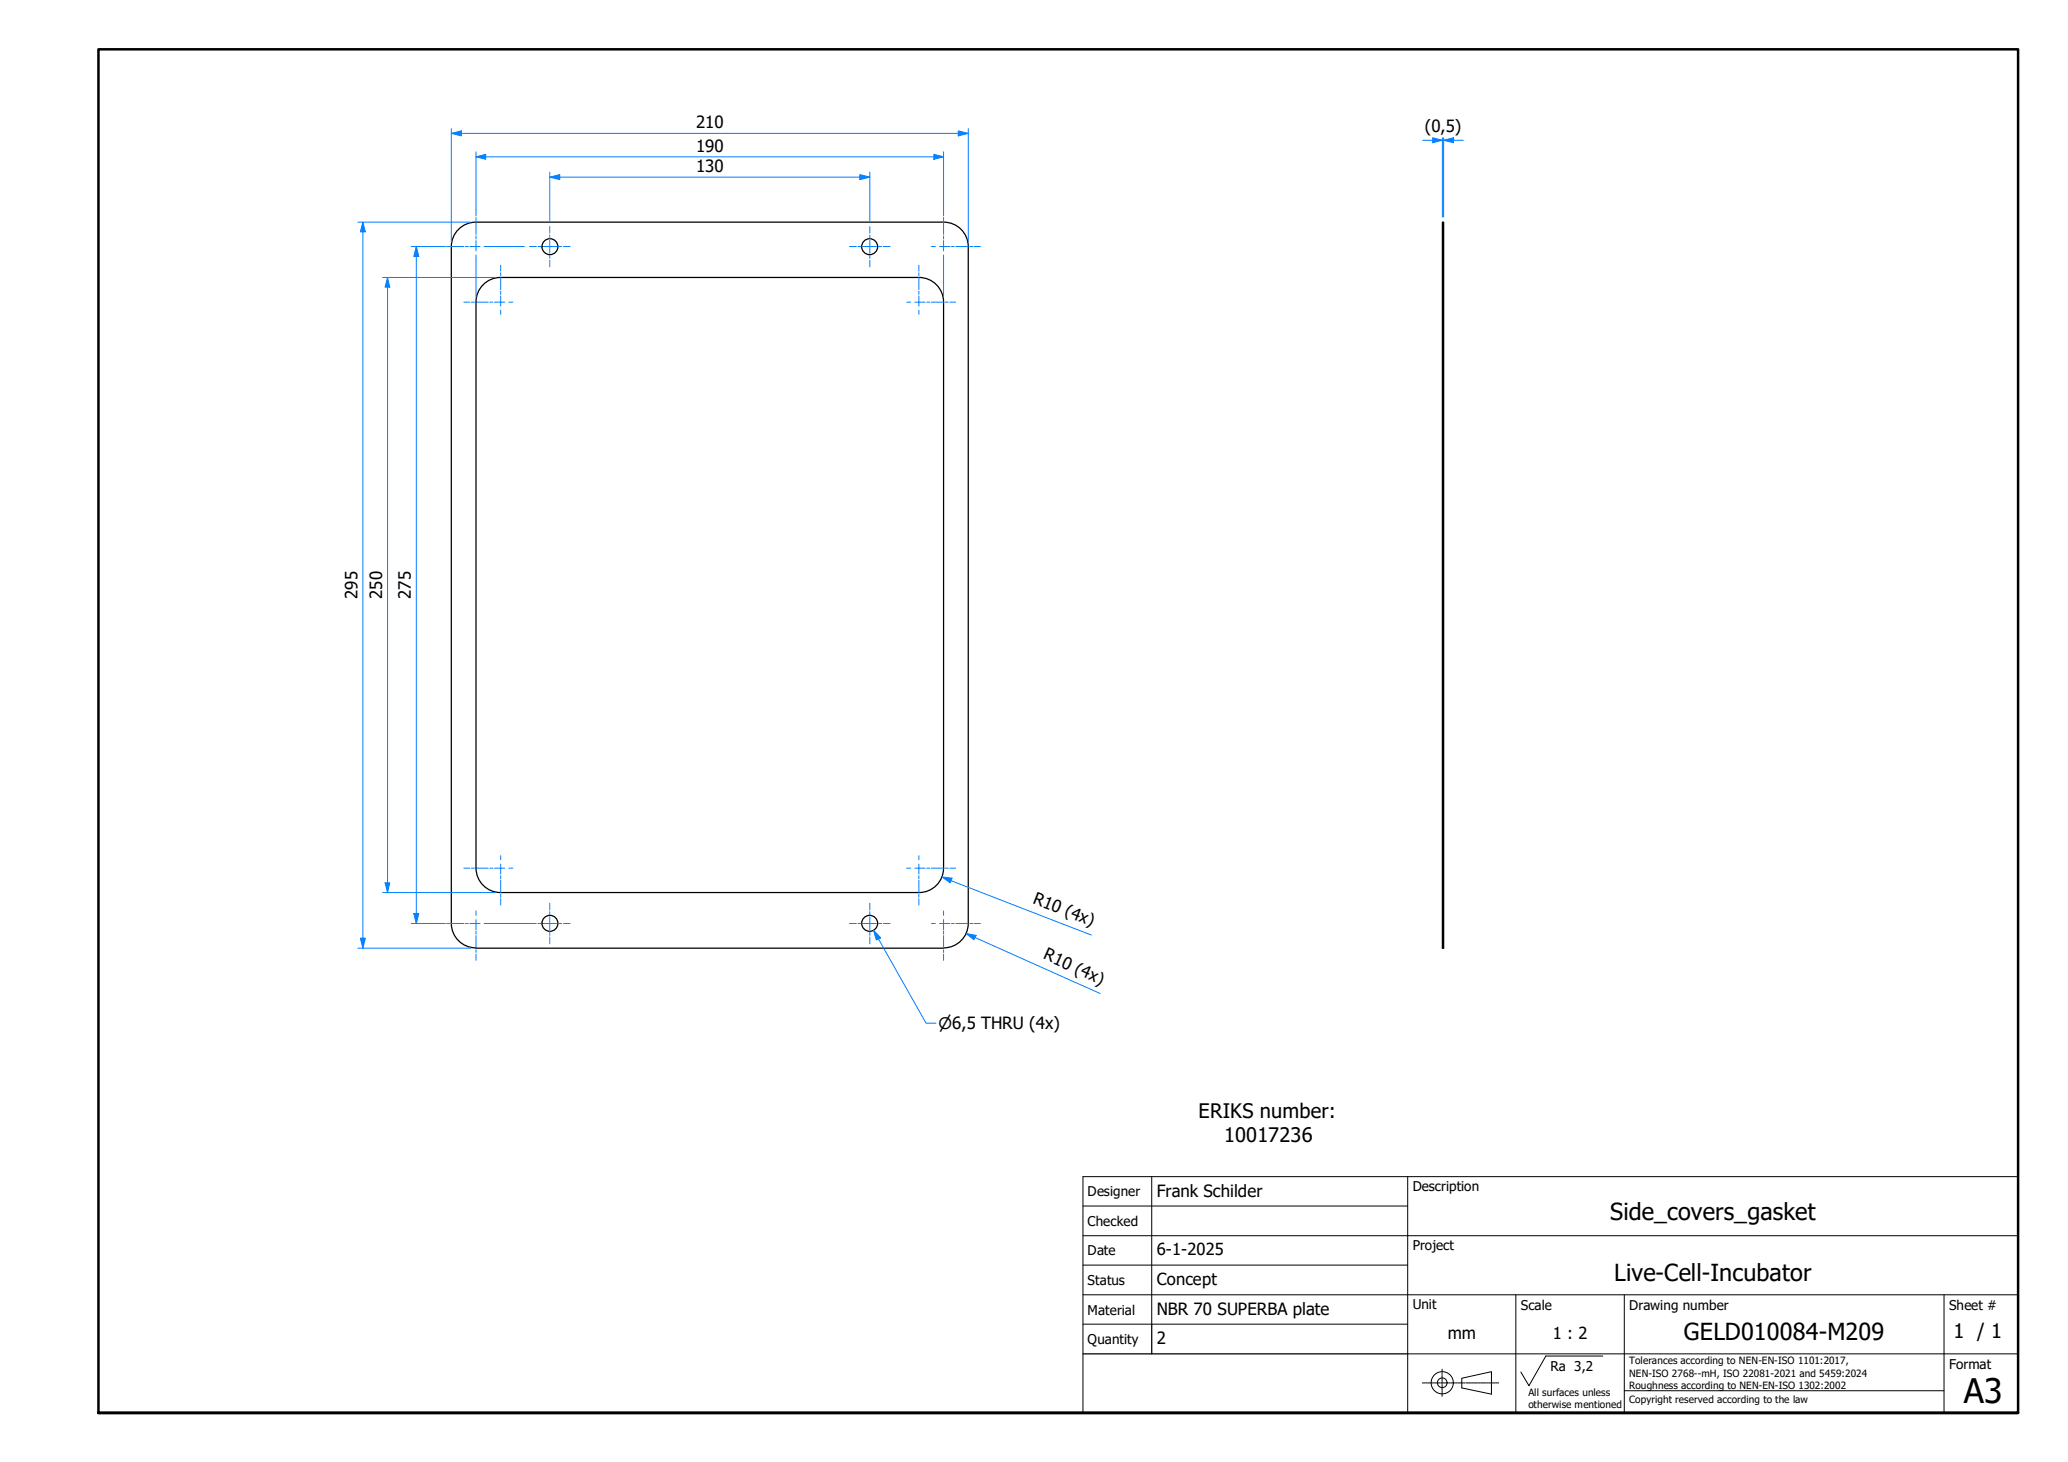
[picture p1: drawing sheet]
<svg xmlns="http://www.w3.org/2000/svg" width="420mm" height="297mm" viewBox="0 0 420 297" stroke-linecap="round" stroke-linejoin="round" font-family="sans-serif">
<!-- layer: Visible Edges(TU) -->
<g fill="none" stroke="#000" stroke-width=".25">
<path d="M91.7 50.1v137.5M96.7 45.1a5 5 0 0 0-5 5M96.7 45.1h95M101.7 56.4a5 5 0 0 0-5 5M101.7 56.4h85a5 5 0 0 1 5 5M191.7 45.1a5 5 0 0 1 5 5M196.7 50.1v137.5M293.1 45.1h.2v147.5h-.2zM96.7 61.4v115M191.7 61.4v115M96.7 176.4a5 5 0 0 0 5 4.9M191.7 176.4a5 5 0 0 1-5 4.9h-85"/>
<path d="M91.7 187.6a5 5 0 0 0 5 5M96.7 192.6h95M196.7 187.6a5 5 0 0 1-5 5"/>
<circle cx="111.7" cy="50.1" r="1.62"/>
<circle cx="176.7" cy="50.1" r="1.62"/>
<circle cx="111.7" cy="187.6" r="1.62"/>
<circle cx="176.7" cy="187.6" r="1.62"/>
</g>
<!-- layer: Visible (ISO) -->
<path d="M20 287.1v-277.1h390v277.1h-390h390" fill="none" stroke="#000" stroke-width=".51"/>
<!-- layer: Sketch Geometry(TU) -->
<g fill="none" stroke="#000" stroke-width=".2">
<path d="M220 239.1h190v48h-190zM234 239.1v29.9M286 239.1v48M220 245h66M220 251.1h190M220 257h66M220 269h66M220 263.1h190M286 275.1h124M308 263.1v24M314.1 275.5h11.5M330 263.1v24"/>
<path d="M395 263.1v24M330 282.6h65"/>
</g>
<path d="M220 275.1h66M234 269v6.1" fill="none" stroke="#000" stroke-width=".25"/>
<!-- layer: Leader Lines(TU) -->
<g fill="none" stroke="#000" stroke-width=".2">
<path d="M314.1 275.5l-3.5 6-1.6-2.7M297 280l6-1.3v4.6l-6-1.3z"/>
<circle cx="293" cy="280.9" r="2.25"/>
<circle cx="293" cy="280.9" r=".98"/>
</g>
<!-- layer: Centerline(TU) -->
<g fill="none" stroke="#000" stroke-width=".2">
<path d="M293 278.2v.6M293 279v.3M293 279.4v1.3M289 281h.5M289.6 281h.3M290 281h1.1M291.2 281h.3M291.6 281h1M292.7 281h.3M293 280.8v.3M293 281.3v1.2M293 282.6v.3"/>
<path d="M293 283.1v.6M293.1 281h1.1M294.3 281h.3M294.7 281h1M295.8 281h.3M296.2 281h1M297.4 281h.2M297.8 281h1M299 281h.2M299.3 281h1.1M300.5 281h.2M300.9 281h1"/>
<path d="M302.1 281h.2M302.5 281h1M303.6 281h.2M304 281h.5"/>
</g>
<!-- layer: Dimensions(TU) -->
<path d="M91.7 27.1h2" fill="none" stroke="#0080ff" stroke-width=".2"/>
<path d="M91.7 27.1l2-.5v1z" fill="#0080ff"/>
<path d="M91.7 27.1l2-.5v1zM194.7 27.1h2" fill="none" stroke="#0080ff" stroke-width=".2"/>
<path d="M194.7 26.6l2 .5-2 .5z" fill="#0080ff"/>
<path d="M91.7 26.1v23M93.7 27.1h101M194.7 26.6l2 .5-2 .5zM196.7 26.1v23M73.7 45.1v2" fill="none" stroke="#0080ff" stroke-width=".2"/>
<path d="M73.7 45.1l.5 2h-1z" fill="#0080ff"/>
<path d="M73.7 45.1l.5 2h-1zM73.7 190.6v2" fill="none" stroke="#0080ff" stroke-width=".2"/>
<path d="M73.2 190.6h1l-.5 2z" fill="#0080ff"/>
<path d="M293.3 28.5h2M72.7 45.1h23M73.7 47.1v143.5M72.7 192.6h23M73.2 190.6h1l-.5 2z" fill="none" stroke="#0080ff" stroke-width=".2"/>
<!-- layer: Center Mark(TU) -->
<g fill="none" stroke="#0080ff" stroke-width=".2">
<path d="M89.2 50.1h1.3M90.7 50.1h.7M91.7 50.1h2.5M94.6 50.1h.5M95.4 50.1h2.1M96.7 42.6v1.3M96.7 44.2v.6M96.7 45.1v2.5M96.7 47.9v.7M96.7 48.9v2.1M96.7 51.8v.8M98.4 50.1h.8"/>
<path d="M101.7 53.9v1.2M101.7 55.4v.7M101.7 56.4v2.5M101.7 59.2v.6M107.6 50.1h1.4M109.3 50.1h.7M110.4 50.1h2.7M111.7 46v1.4M111.7 47.7v.7M111.7 48.8v2.7M111.7 51.9v.6M111.7 52.9v1.3"/>
<path d="M113.4 50.1h.7M114.5 50.1h1.3M172.6 50.1h1.4M174.3 50.1h.7M175.3 50.1h2.8M176.7 46v1.4M176.7 47.7v.7M176.7 48.8v2.7M176.7 51.9v.6M176.7 52.9v1.3M178.4 50.1h.7M179.5 50.1h1.3"/>
<path d="M186.7 53.9v1.2M186.7 55.4v.7M186.7 56.4v2.5M186.7 59.2v.6M189.2 50.1h.9M190.9 50.1h2.1M191.7 42.6v1.3M191.7 44.2v.6M191.7 45.1v2.5M191.7 47.9v.7M191.7 48.9v2.1M191.7 51.8v.8"/>
<path d="M193.3 50.1h.6M194.2 50.1h2.5M197 50.1h.7M197.9 50.1h1.3M94.2 61.4h1.2M95.8 61.4h.6M96.7 61.4h2.5M99.5 61.4h.6M100.5 61.4h2.1M101.7 60.1v2.1M101.7 63v.9M103.4 61.4h.8"/>
<path d="M184.2 61.4h.8M185.9 61.4h2.1M186.7 60.1v2.1M186.7 63v.9M188.3 61.4h.6M189.2 61.4h2.5M192 61.4h.7M193 61.4h1.2M94.2 176.4h1.2M95.8 176.4h.6M96.7 176.4h2.5M99.5 176.4h.6"/>
<path d="M100.5 176.4h2.1M101.7 173.8v.9M101.7 175.6v2M101.7 177.9v.6M101.7 178.9v2.4M103.4 176.4h.8M184.2 176.4h.8M185.9 176.4h2.1M186.7 173.8v.9M186.7 175.6v2M186.7 177.9v.6M186.7 178.9v2.4"/>
<path d="M188.3 176.4h.6M189.2 176.4h2.5M192 176.4h.7M193 176.4h1.2M89.2 187.6h1.3M90.7 187.6h.7M91.7 187.6h2.5M94.6 187.6h.5M95.4 187.6h2.1M96.7 185.1v.9M96.7 186.8v2.1M96.7 189.2v.6"/>
<path d="M96.7 190.1v2.5M96.7 193v.5M96.7 193.9v1.2M98.4 187.6h.8M101.7 181.7v.6M101.7 182.6v1.3M107.6 187.6h1.4M109.3 187.6h.7M110.4 187.6h2.7M111.7 183.5v1.4M111.7 185.2v.7M111.7 186.2v2.8"/>
<path d="M111.7 189.3v.7M111.7 190.4v1.4M113.4 187.6h.7M114.5 187.6h1.3M172.6 187.6h1.4M174.3 187.6h.7M175.3 187.6h2.8M176.7 183.5v1.4M176.7 185.2v.7M176.7 186.2v2.8M176.7 189.3v.7M176.7 190.4v1.4"/>
<path d="M178.4 187.6h.7M179.5 187.6h1.3M186.7 181.7v.6M186.7 182.6v1.3M189.2 187.6h.9M190.9 187.6h2.1M191.7 185.1v.9M191.7 186.8v2.1M191.7 189.2v.6M191.7 190.1v2.5M191.7 193v.5M191.7 193.9v1.2"/>
<path d="M193.3 187.6h.6M194.2 187.6h2.5M197 187.6h.7M197.9 187.6h1.3"/>
</g>
<!-- layer: Dimensions(TU) -->
<path d="M293.3 28.5l2-.5v1z" fill="#0080ff"/>
<path d="M291.1 28.5h2M293.3 28.5l2-.5v1z" fill="none" stroke="#0080ff" stroke-width=".2"/>
<path d="M291.1 28l2 .5-2 .5z" fill="#0080ff"/>
<path d="M289.1 28.5h2M291.1 28l2 .5-2 .5zM293.1 28.5h.2M293.1 28v16.1M293.3 28v16.1M295.3 28.5h2M78.7 56.4v1.9" fill="none" stroke="#0080ff" stroke-width=".2"/>
<path d="M78.7 56.4l.5 1.9h-1z" fill="#0080ff"/>
<path d="M78.7 56.4l.5 1.9h-1zM78.7 179.4v1.9" fill="none" stroke="#0080ff" stroke-width=".2"/>
<path d="M78.2 179.4h1l-.5 1.9z" fill="#0080ff"/>
<path d="M77.7 56.4h23M78.7 58.3v121.1M78.2 179.4h1l-.5 1.9zM77.7 181.3h23M84.6 185.6v2" fill="none" stroke="#0080ff" stroke-width=".2"/>
<path d="M84.1 185.6h1l-.5 2z" fill="#0080ff"/>
<path d="M84.6 50.1v2M84.1 185.6h1l-.5 2z" fill="none" stroke="#0080ff" stroke-width=".2"/>
<path d="M84.6 50.1l.5 2h-1z" fill="#0080ff"/>
<path d="M96.7 31.9h2M83.6 50.1h5.6M84.6 50.1l.5 2h-1zM84.6 52.1v133.5M99.2 50.1h7.4M83.6 187.6h5.6M99.2 187.6h8.4" fill="none" stroke="#0080ff" stroke-width=".2"/>
<path d="M96.7 31.9l2-.5v1z" fill="#0080ff"/>
<path d="M96.7 31.9l2-.5v1zM189.7 31.9h2" fill="none" stroke="#0080ff" stroke-width=".2"/>
<path d="M189.7 31.4l2 .5-2 .5z" fill="#0080ff"/>
<path d="M96.7 30.8v11.8M98.7 31.9h91M111.7 36h2M189.7 31.4l2 .5-2 .5zM191.7 30.8v11.8M96.7 52.6v7.8M191.7 52.6v7.8" fill="none" stroke="#0080ff" stroke-width=".2"/>
<path d="M111.7 36l2-.5v1z" fill="#0080ff"/>
<path d="M111.7 36l2-.5v1zM174.7 36h2" fill="none" stroke="#0080ff" stroke-width=".2"/>
<path d="M174.7 35.5l2 .5-2 .5z" fill="#0080ff"/>
<path d="M111.7 35v10M113.7 36h61M174.7 35.5l2 .5-2 .5zM176.7 35v10M196.3 189.7l1.8 .8" fill="none" stroke="#0080ff" stroke-width=".2"/>
<path d="M196.3 189.7l2 .3-.4 .9z" fill="#0080ff"/>
<path d="M191.4 178.2l1.8 .7M196.3 189.7l2 .3-.4 .9zM198.1 190.5l25.4 11.4" fill="none" stroke="#0080ff" stroke-width=".2"/>
<path d="M191.4 178.2l2 .2-.4 1z" fill="#0080ff"/>
<path d="M191.4 178.2l2 .2-.4 1zM193.2 178.9l28.5 11.1" fill="none" stroke="#0080ff" stroke-width=".2"/>
<!-- layer: Symbols(TU) -->
<path d="M177.5 189l1 1.8" fill="none" stroke="#0080ff" stroke-width=".2"/>
<path d="M177.5 189l1.4 1.5-.8 .5z" fill="#0080ff"/>
<path d="M177.5 189l1.4 1.5-.8 .5zM178.5 190.8l9.7 17.1h2" fill="none" stroke="#0080ff" stroke-width=".2"/>
<text font-size="6.9" x="399" y="285">A3</text>
<g font-size="4.8">
<text x="327.2" y="247.9">Side_covers_gasket</text>
<text x="328" y="260.3">Live-Cell-Incubator</text>
<text x="342.1" y="272.3">GELD010084-M209</text>
</g>
<g font-size="4.1">
<text x="243.5" y="227.1">ERIKS number:</text>
<text x="248.7" y="232.1">10017236</text>
<text x="396.9" y="271.8">1 / 1</text>
</g>
<g font-size="3.4">
<text x="141.4" y="26.1">210</text>
<text x="289.5" y="26.8">(0,5)</text>
<text x="141.4" y="30.8">190</text>
<text x="141.4" y="34.9">130</text>
<text x="72.6" y="121.7" transform="rotate(-90 72.6 121.7)">295</text>
<text x="77.7" y="121.7" transform="rotate(-90 77.7 121.7)">250</text>
<text x="83.5" y="121.7" transform="rotate(-90 83.5 121.7)">275</text>
<text x="209.7" y="183.4" transform="rotate(21 209.7 183.4)">R10 (4x)</text>
<text x="211.8" y="194.7" transform="rotate(24 211.8 194.7)">R10 (4x)</text>
<text x="235" y="243.1">Frank Schilder</text>
<text x="235" y="255.1">6-1-2025</text>
<text x="235" y="261.1">Concept</text>
<text x="235" y="267.1">NBR 70 SUPERBA plate</text>
<text x="235" y="273.1">2</text>
<text x="294.1" y="272">mm</text>
<text x="315.5" y="272.1">1 : 2</text>
</g>
<text font-size="3.2" x="190.7" y="209.1">⌀6,5 THRU (4x)</text>
<g font-size="2.7">
<text x="221" y="243.1">Designer</text>
<text x="287" y="242">Description</text>
<text x="221" y="249.1">Checked</text>
<text x="221" y="255.1">Date</text>
<text x="287" y="254">Project</text>
<text x="221" y="261.1">Status</text>
<text x="221" y="267.1">Material</text>
<text x="287" y="266.1">Unit</text>
<text x="309" y="266.1">Scale</text>
<text x="331" y="266.1">Drawing number</text>
<text x="396" y="266.1">Sheet #</text>
<text x="221" y="273.1">Quantity</text>
<text x="315" y="278.6">Ra 3,2</text>
<text x="396" y="278.1">Format</text>
</g>
<g font-size="2">
<text x="331" y="277.2">Tolerances according to NEN-EN-ISO 1101:2017,</text>
<text x="331" y="279.7">NEN-ISO 2768--mH, ISO 22081-2021 and 5459:2024</text>
<text x="310.5" y="283.6">All surfaces unless</text>
<text x="310.5" y="286.1">otherwise mentioned</text>
<text x="331" y="285.1">Copyright reserved according to the law</text>
<text x="331" y="282.1">Roughness according to NEN-EN-ISO 1302:2002</text>
</g>
</svg>
